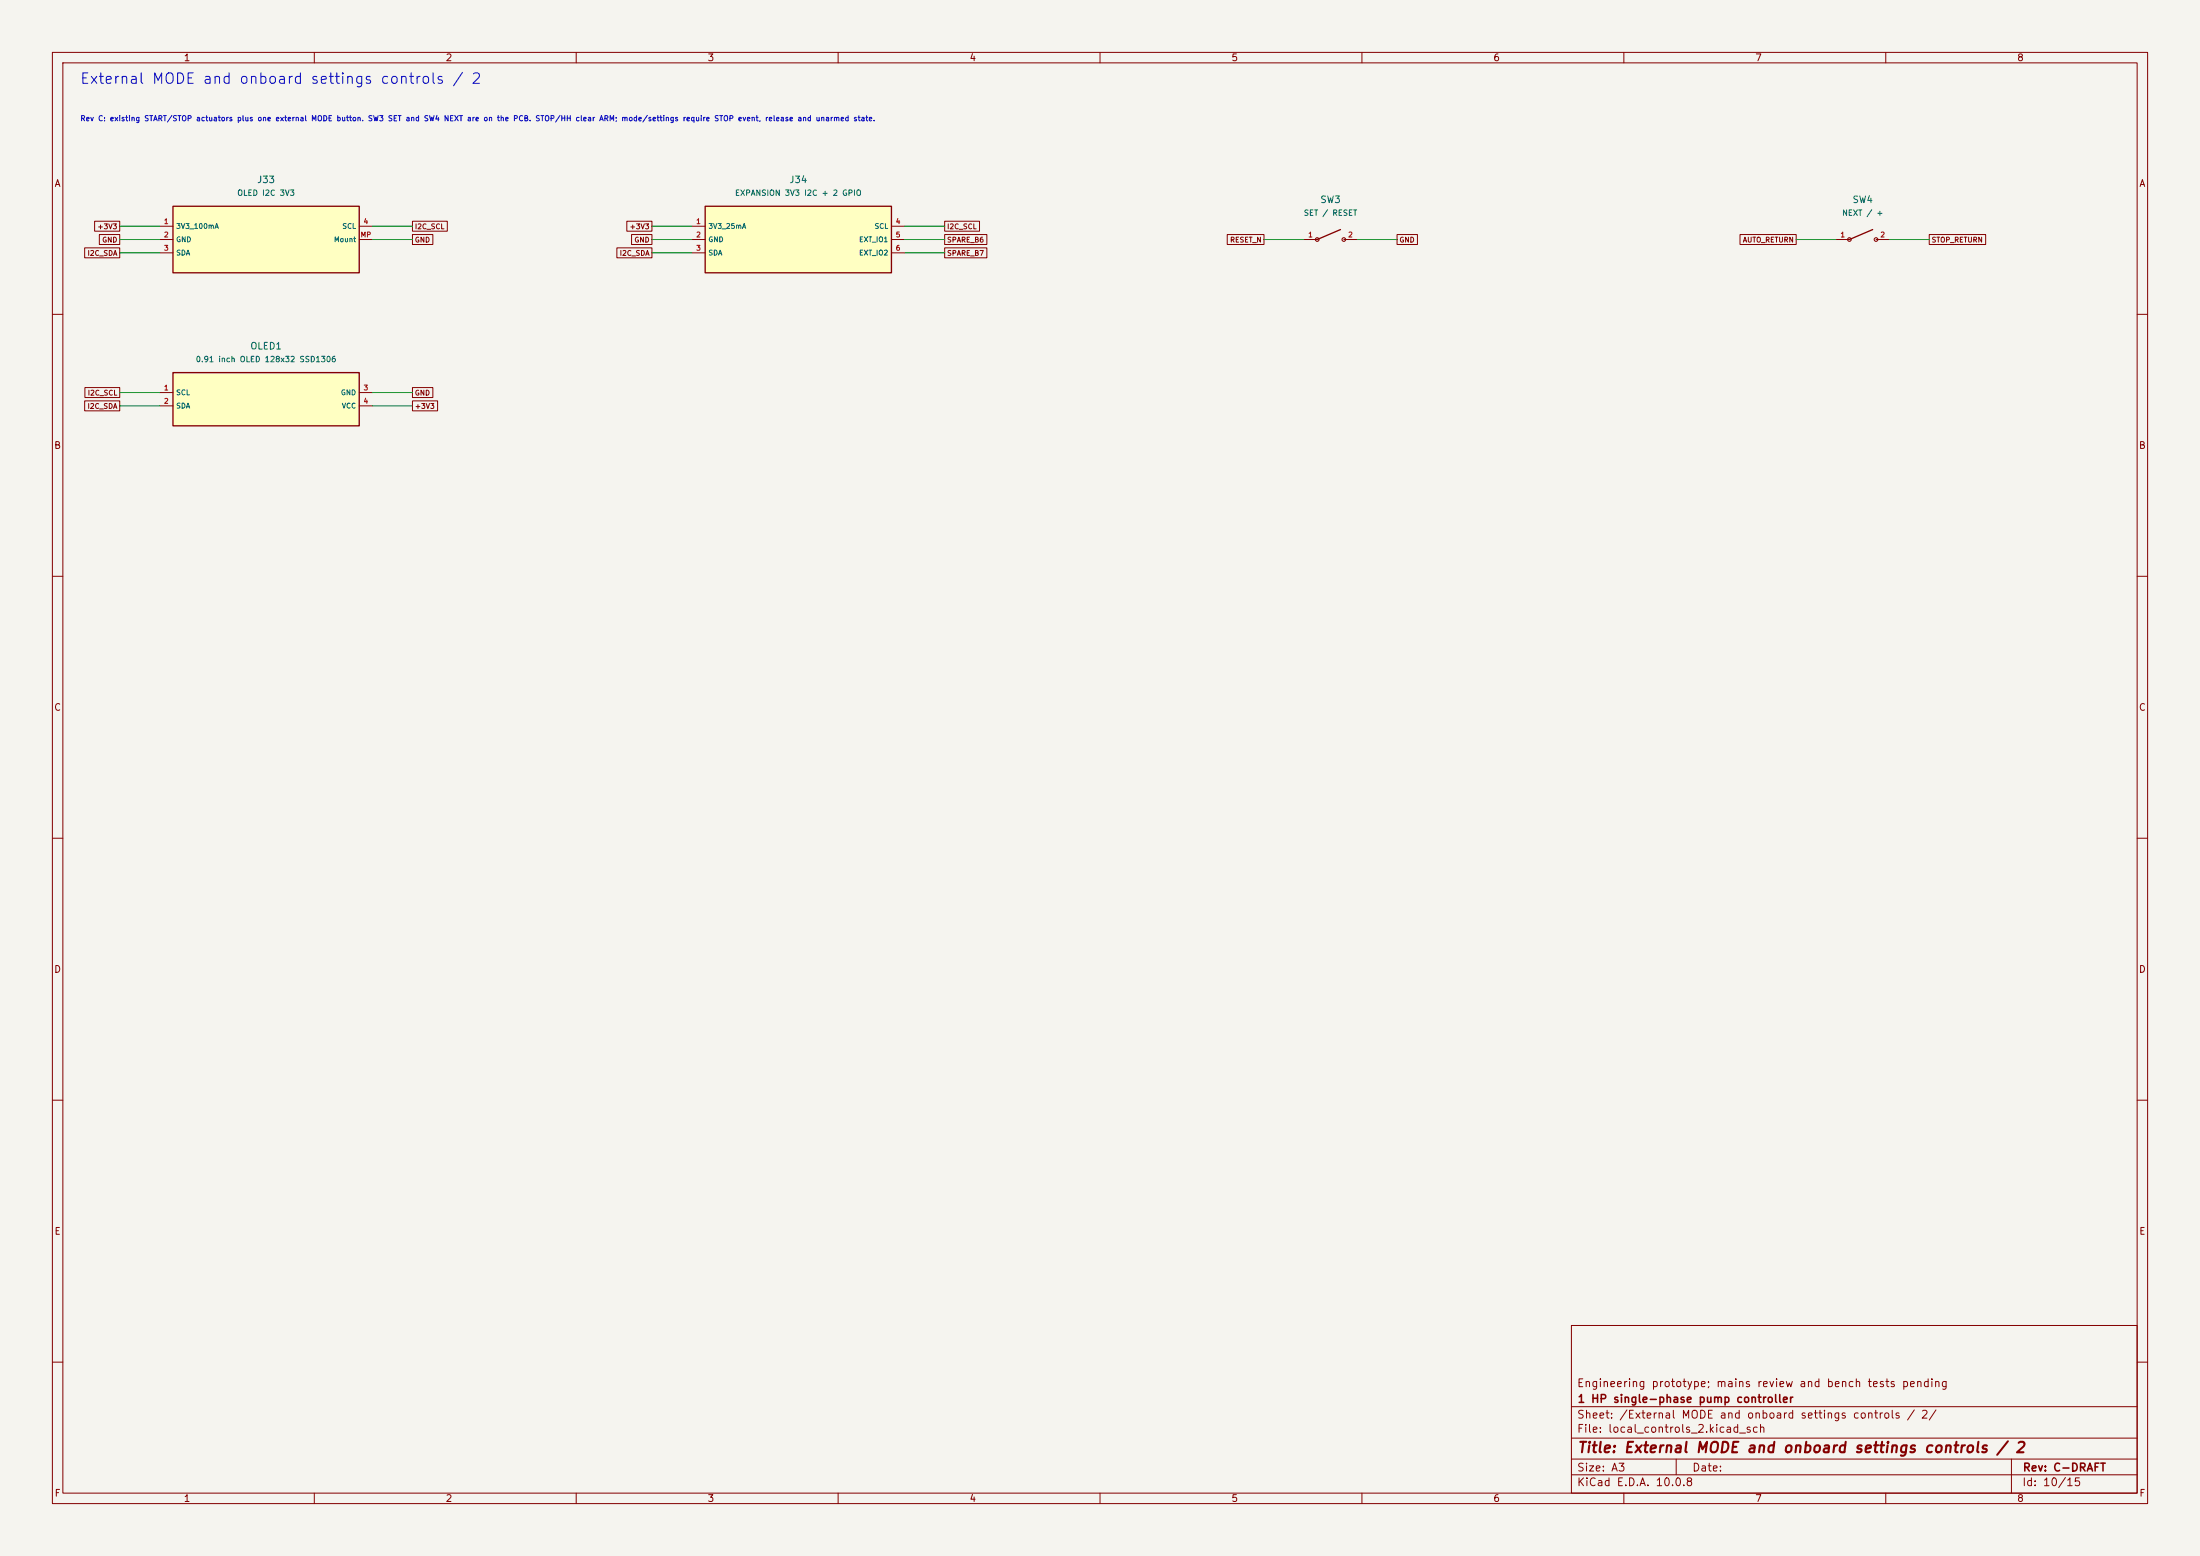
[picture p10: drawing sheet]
(kicad_sch (version 20250114) (generator "eeschema") (generator_version "9.0")
(paper "A3")
(title_block (title "External MODE and onboard settings controls / 2") (rev "C-DRAFT") (company "1 HP single-phase pump controller") (comment 1 "Engineering prototype; mains review and bench tests pending"))
(lib_symbols
(symbol "Pump:J33"
(pin_names (offset 0.508))
(exclude_from_sim no)
(in_bom yes)
(on_board yes)
(property "Reference" "J33" (at 0 11.43 0) (effects (font (size 1 1))))
(property "Value" "OLED I2C 3V3" (at 0 8.89 0) (effects (font (size 1 1))))
(property "Footprint" "Connector_JST:JST_GH_BM04B-GHS-TBT_1x04-1MP_P1.25mm_Vertical" (at 0 0 0) (effects (font (size 1 1)) (hide yes)))
(property "Datasheet" "https://www.jst-mfg.com/product/index.php?lang=2&series=105" (at 0 0 0) (effects (font (size 1 1)) (hide yes)))
(property "Description" "OLED harness: GH1.25mm board end to display PH2.0mm; map signal labels, not blind cable order;3.3V only,100mA engineering allowance" (at 0 0 0) (effects (font (size 1 1)) (hide yes)))
(symbol "J33_0_1" (rectangle (start -17.78 6.35) (end 17.78 -6.35) (stroke (width 0.254) (type default)) (fill (type background))))
(symbol "J33_1_1" (pin passive line (at -20.32 2.54 0) (length 2.54) (name "3V3_100mA" (effects (font (size 0.95 0.95)))) (number "1" (effects (font (size 0.95 0.95))))) (pin passive line (at -20.32 0 0) (length 2.54) (name "GND" (effects (font (size 0.95 0.95)))) (number "2" (effects (font (size 0.95 0.95))))) (pin passive line (at -20.32 -2.54 0) (length 2.54) (name "SDA" (effects (font (size 0.95 0.95)))) (number "3" (effects (font (size 0.95 0.95))))) (pin passive line (at 20.32 2.54 180) (length 2.54) (name "SCL" (effects (font (size 0.95 0.95)))) (number "4" (effects (font (size 0.95 0.95))))) (pin passive line (at 20.32 0 180) (length 2.54) (name "Mount" (effects (font (size 0.95 0.95)))) (number "MP" (effects (font (size 0.95 0.95)))))))
(symbol "Pump:J34"
(pin_names (offset 0.508))
(exclude_from_sim no)
(in_bom yes)
(on_board yes)
(property "Reference" "J34" (at 0 11.43 0) (effects (font (size 1 1))))
(property "Value" "EXPANSION 3V3 I2C + 2 GPIO" (at 0 8.89 0) (effects (font (size 1 1))))
(property "Footprint" "Connector_PinHeader_1.27mm:PinHeader_2x03_P1.27mm_Vertical_SMD" (at 0 0 0) (effects (font (size 1 1)) (hide yes)))
(property "Datasheet" "" (at 0 0 0) (effects (font (size 1 1)) (hide yes)))
(property "Description" "Internal short-cable expansion only;3.3V logic,25mA maximum allocated;not hot-pluggable;MCP GPIO defaults input with100k pulldown;reserve I2C0x20 and0x48" (at 0 0 0) (effects (font (size 1 1)) (hide yes)))
(symbol "J34_0_1" (rectangle (start -17.78 6.35) (end 17.78 -6.35) (stroke (width 0.254) (type default)) (fill (type background))))
(symbol "J34_1_1" (pin passive line (at -20.32 2.54 0) (length 2.54) (name "3V3_25mA" (effects (font (size 0.95 0.95)))) (number "1" (effects (font (size 0.95 0.95))))) (pin passive line (at -20.32 0 0) (length 2.54) (name "GND" (effects (font (size 0.95 0.95)))) (number "2" (effects (font (size 0.95 0.95))))) (pin passive line (at -20.32 -2.54 0) (length 2.54) (name "SDA" (effects (font (size 0.95 0.95)))) (number "3" (effects (font (size 0.95 0.95))))) (pin passive line (at 20.32 2.54 180) (length 2.54) (name "SCL" (effects (font (size 0.95 0.95)))) (number "4" (effects (font (size 0.95 0.95))))) (pin passive line (at 20.32 0 180) (length 2.54) (name "EXT_IO1" (effects (font (size 0.95 0.95)))) (number "5" (effects (font (size 0.95 0.95))))) (pin passive line (at 20.32 -2.54 180) (length 2.54) (name "EXT_IO2" (effects (font (size 0.95 0.95)))) (number "6" (effects (font (size 0.95 0.95)))))))
(symbol "Pump:SW3"
(pin_names (offset 0.508))
(exclude_from_sim no)
(in_bom yes)
(on_board yes)
(property "Reference" "SW3" (at 0 7.62 0) (effects (font (size 1 1))))
(property "Value" "SET / RESET" (at 0 5.08 0) (effects (font (size 1 1))))
(property "Footprint" "Button_Switch_SMD:SW_SPST_B3U-1000P" (at 0 0 0) (effects (font (size 1 1)) (hide yes)))
(property "Datasheet" "https://omronfs.omron.com/en_US/ecb/products/pdf/en-b3u.pdf" (at 0 0 0) (effects (font (size 1 1)) (hide yes)))
(property "Description" "Onboard top-actuated SPST-NO;3x2.5x1.6mm;1.5N;5ms max bounce;minimum applicable load reference10uA at1V. Approx300uA at3.3V here. Short select/save or fault acknowledge; long enter/back. Contact reliability and insulated access require prototype validation." (at 0 0 0) (effects (font (size 1 1)) (hide yes)))
(symbol "SW3_0_1" (polyline (pts (xy -2.54 0) (xy 1.9 1.9)) (stroke (width 0.254) (type default)) (fill (type none))) (circle (center -2.54 0) (radius 0.35) (stroke (width 0.2) (type default)) (fill (type none))) (circle (center 2.54 0) (radius 0.35) (stroke (width 0.2) (type default)) (fill (type none))))
(symbol "SW3_1_1" (pin passive line (at -5.08 0 0) (length 2.54) (name "~" (effects (font (size 0.95 0.95)))) (number "1" (effects (font (size 0.95 0.95))))) (pin passive line (at 5.08 0 180) (length 2.54) (name "~" (effects (font (size 0.95 0.95)))) (number "2" (effects (font (size 0.95 0.95)))))))
(symbol "Pump:SW4"
(pin_names (offset 0.508))
(exclude_from_sim no)
(in_bom yes)
(on_board yes)
(property "Reference" "SW4" (at 0 7.62 0) (effects (font (size 1 1))))
(property "Value" "NEXT / +" (at 0 5.08 0) (effects (font (size 1 1))))
(property "Footprint" "Button_Switch_SMD:SW_SPST_B3U-1000P" (at 0 0 0) (effects (font (size 1 1)) (hide yes)))
(property "Datasheet" "https://omronfs.omron.com/en_US/ecb/products/pdf/en-b3u.pdf" (at 0 0 0) (effects (font (size 1 1)) (hide yes)))
(property "Description" "Onboard top-actuated SPST-NO;minimum applicable load reference10uA at1V;approx91uA at5V here. Active-high through existing divider. Short next/increment; long decrement. STOP must be released after clearing ARM before NEXT can operate." (at 0 0 0) (effects (font (size 1 1)) (hide yes)))
(symbol "SW4_0_1" (polyline (pts (xy -2.54 0) (xy 1.9 1.9)) (stroke (width 0.254) (type default)) (fill (type none))) (circle (center -2.54 0) (radius 0.35) (stroke (width 0.2) (type default)) (fill (type none))) (circle (center 2.54 0) (radius 0.35) (stroke (width 0.2) (type default)) (fill (type none))))
(symbol "SW4_1_1" (pin passive line (at -5.08 0 0) (length 2.54) (name "~" (effects (font (size 0.95 0.95)))) (number "1" (effects (font (size 0.95 0.95))))) (pin passive line (at 5.08 0 180) (length 2.54) (name "~" (effects (font (size 0.95 0.95)))) (number "2" (effects (font (size 0.95 0.95)))))))
(symbol "Pump:OLED1"
(pin_names (offset 0.508))
(exclude_from_sim no)
(in_bom yes)
(on_board yes)
(property "Reference" "OLED1" (at 0 10.16 0) (effects (font (size 1 1))))
(property "Value" "0.91 inch OLED 128x32 SSD1306" (at 0 7.62 0) (effects (font (size 1 1))))
(property "Footprint" "" (at 0 0 0) (effects (font (size 1 1)) (hide yes)))
(property "Datasheet" "https://www.waveshare.com/0.91inch-oled-module.htm" (at 0 0 0) (effects (font (size 1 1)) (hide yes)))
(property "Description" "External36x12.5mm PCB;3.3V supply;PH2.0 4pin;modulePH2.0 numericpins1SCL2SDA3GND4VCC;J33->OLED mapping1->4,2->3,3->2,4->1;0x3C default;100mA reserved,not datasheet maximum" (at 0 0 0) (effects (font (size 1 1)) (hide yes)))
(symbol "OLED1_0_1" (rectangle (start -17.78 5.08) (end 17.78 -5.08) (stroke (width 0.254) (type default)) (fill (type background))))
(symbol "OLED1_1_1" (pin input line (at -20.32 1.27 0) (length 2.54) (name "SCL" (effects (font (size 0.95 0.95)))) (number "1" (effects (font (size 0.95 0.95))))) (pin bidirectional line (at -20.32 -1.27 0) (length 2.54) (name "SDA" (effects (font (size 0.95 0.95)))) (number "2" (effects (font (size 0.95 0.95))))) (pin power_in line (at 20.32 1.27 180) (length 2.54) (name "GND" (effects (font (size 0.95 0.95)))) (number "3" (effects (font (size 0.95 0.95))))) (pin power_in line (at 20.32 -1.27 180) (length 2.54) (name "VCC" (effects (font (size 0.95 0.95)))) (number "4" (effects (font (size 0.95 0.95))))))))
(text "External MODE and onboard settings controls / 2" (at 15.24 15.24 0) (effects (font (size 2 2)) (justify left)))
(text "Rev C: existing START/STOP actuators plus one external MODE button. SW3 SET and SW4 NEXT are on the PCB. STOP/HH clear ARM; mode/settings require STOP event, release and unarmed state." (at 15.24 22.86 0) (effects (font (size 1 1)) (justify left)))
(symbol (lib_id "Pump:J33") (at 50.8 45.72 0) (unit 1)
(exclude_from_sim no) (in_bom yes) (on_board yes) (dnp no)
(property "Reference" "J33" (at 50.8 34.29 0) (effects (font (size 1.27 1.27))))
(property "Value" "OLED I2C 3V3" (at 50.8 36.83 0) (effects (font (size 1.05 1.05))))
(property "Footprint" "Connector_JST:JST_GH_BM04B-GHS-TBT_1x04-1MP_P1.25mm_Vertical" (at 50.8 45.72 0) (effects (font (size 1 1)) (hide yes)))
(property "Datasheet" "https://www.jst-mfg.com/product/index.php?lang=2&series=105" (at 50.8 45.72 0) (effects (font (size 1 1)) (hide yes)))
(property "MPN" "BM04B-GHS-TBT(LF)(SN)" (at 50.8 45.72 0) (effects (font (size 1 1)) (hide yes)))
(property "Description" "OLED harness: GH1.25mm board end to display PH2.0mm; map signal labels, not blind cable order;3.3V only,100mA engineering allowance" (at 50.8 45.72 0) (effects (font (size 1 1)) (hide yes)))
(pin "1")
(pin "2")
(pin "3")
(pin "4")
(pin "MP"))
(wire (pts (xy 30.48 43.18) (xy 22.86 43.18)) (stroke (width 0.1524) (type default)))
(global_label "+3V3" (shape passive) (at 22.86 43.18 0) (effects (font (size 0.95 0.95)) (justify right)) (property "Intersheetrefs" "${INTERSHEET_REFS}" (at 22.86 43.18 0) (effects (font (size 1 1)) (hide yes))))
(wire (pts (xy 30.48 45.72) (xy 22.86 45.72)) (stroke (width 0.1524) (type default)))
(global_label "GND" (shape passive) (at 22.86 45.72 0) (effects (font (size 0.95 0.95)) (justify right)) (property "Intersheetrefs" "${INTERSHEET_REFS}" (at 22.86 45.72 0) (effects (font (size 1 1)) (hide yes))))
(wire (pts (xy 30.48 48.26) (xy 22.86 48.26)) (stroke (width 0.1524) (type default)))
(global_label "I2C_SDA" (shape passive) (at 22.86 48.26 0) (effects (font (size 0.95 0.95)) (justify right)) (property "Intersheetrefs" "${INTERSHEET_REFS}" (at 22.86 48.26 0) (effects (font (size 1 1)) (hide yes))))
(wire (pts (xy 71.12 43.18) (xy 78.74 43.18)) (stroke (width 0.1524) (type default)))
(global_label "I2C_SCL" (shape passive) (at 78.74 43.18 180) (effects (font (size 0.95 0.95)) (justify left)) (property "Intersheetrefs" "${INTERSHEET_REFS}" (at 78.74 43.18 0) (effects (font (size 1 1)) (hide yes))))
(wire (pts (xy 71.12 45.72) (xy 78.74 45.72)) (stroke (width 0.1524) (type default)))
(global_label "GND" (shape passive) (at 78.74 45.72 180) (effects (font (size 0.95 0.95)) (justify left)) (property "Intersheetrefs" "${INTERSHEET_REFS}" (at 78.74 45.72 0) (effects (font (size 1 1)) (hide yes))))
(symbol (lib_id "Pump:J34") (at 152.4 45.72 0) (unit 1)
(exclude_from_sim no) (in_bom yes) (on_board yes) (dnp no)
(property "Reference" "J34" (at 152.4 34.29 0) (effects (font (size 1.27 1.27))))
(property "Value" "EXPANSION 3V3 I2C + 2 GPIO" (at 152.4 36.83 0) (effects (font (size 1.05 1.05))))
(property "Footprint" "Connector_PinHeader_1.27mm:PinHeader_2x03_P1.27mm_Vertical_SMD" (at 152.4 45.72 0) (effects (font (size 1 1)) (hide yes)))
(property "Datasheet" "" (at 152.4 45.72 0) (effects (font (size 1 1)) (hide yes)))
(property "MPN" "SPEC: 2x3 1.27mm vertical SMD header; match KiCad land pattern" (at 152.4 45.72 0) (effects (font (size 1 1)) (hide yes)))
(property "Description" "Internal short-cable expansion only;3.3V logic,25mA maximum allocated;not hot-pluggable;MCP GPIO defaults input with100k pulldown;reserve I2C0x20 and0x48" (at 152.4 45.72 0) (effects (font (size 1 1)) (hide yes)))
(pin "1")
(pin "2")
(pin "3")
(pin "4")
(pin "5")
(pin "6"))
(wire (pts (xy 132.08 43.18) (xy 124.46 43.18)) (stroke (width 0.1524) (type default)))
(global_label "+3V3" (shape passive) (at 124.46 43.18 0) (effects (font (size 0.95 0.95)) (justify right)) (property "Intersheetrefs" "${INTERSHEET_REFS}" (at 124.46 43.18 0) (effects (font (size 1 1)) (hide yes))))
(wire (pts (xy 132.08 45.72) (xy 124.46 45.72)) (stroke (width 0.1524) (type default)))
(global_label "GND" (shape passive) (at 124.46 45.72 0) (effects (font (size 0.95 0.95)) (justify right)) (property "Intersheetrefs" "${INTERSHEET_REFS}" (at 124.46 45.72 0) (effects (font (size 1 1)) (hide yes))))
(wire (pts (xy 132.08 48.26) (xy 124.46 48.26)) (stroke (width 0.1524) (type default)))
(global_label "I2C_SDA" (shape passive) (at 124.46 48.26 0) (effects (font (size 0.95 0.95)) (justify right)) (property "Intersheetrefs" "${INTERSHEET_REFS}" (at 124.46 48.26 0) (effects (font (size 1 1)) (hide yes))))
(wire (pts (xy 172.72 43.18) (xy 180.34 43.18)) (stroke (width 0.1524) (type default)))
(global_label "I2C_SCL" (shape passive) (at 180.34 43.18 180) (effects (font (size 0.95 0.95)) (justify left)) (property "Intersheetrefs" "${INTERSHEET_REFS}" (at 180.34 43.18 0) (effects (font (size 1 1)) (hide yes))))
(wire (pts (xy 172.72 45.72) (xy 180.34 45.72)) (stroke (width 0.1524) (type default)))
(global_label "SPARE_B6" (shape passive) (at 180.34 45.72 180) (effects (font (size 0.95 0.95)) (justify left)) (property "Intersheetrefs" "${INTERSHEET_REFS}" (at 180.34 45.72 0) (effects (font (size 1 1)) (hide yes))))
(wire (pts (xy 172.72 48.26) (xy 180.34 48.26)) (stroke (width 0.1524) (type default)))
(global_label "SPARE_B7" (shape passive) (at 180.34 48.26 180) (effects (font (size 0.95 0.95)) (justify left)) (property "Intersheetrefs" "${INTERSHEET_REFS}" (at 180.34 48.26 0) (effects (font (size 1 1)) (hide yes))))
(symbol (lib_id "Pump:SW3") (at 254 45.72 0) (unit 1)
(exclude_from_sim no) (in_bom yes) (on_board yes) (dnp no)
(property "Reference" "SW3" (at 254 38.1 0) (effects (font (size 1.27 1.27))))
(property "Value" "SET / RESET" (at 254 40.64 0) (effects (font (size 1.05 1.05))))
(property "Footprint" "Button_Switch_SMD:SW_SPST_B3U-1000P" (at 254 45.72 0) (effects (font (size 1 1)) (hide yes)))
(property "Datasheet" "https://omronfs.omron.com/en_US/ecb/products/pdf/en-b3u.pdf" (at 254 45.72 0) (effects (font (size 1 1)) (hide yes)))
(property "MPN" "B3U-1000P" (at 254 45.72 0) (effects (font (size 1 1)) (hide yes)))
(property "Description" "Onboard top-actuated SPST-NO;3x2.5x1.6mm;1.5N;5ms max bounce;minimum applicable load reference10uA at1V. Approx300uA at3.3V here. Short select/save or fault acknowledge; long enter/back. Contact reliability and insulated access require prototype validation." (at 254 45.72 0) (effects (font (size 1 1)) (hide yes)))
(pin "1")
(pin "2"))
(wire (pts (xy 248.92 45.72) (xy 241.3 45.72)) (stroke (width 0.1524) (type default)))
(global_label "RESET_N" (shape passive) (at 241.3 45.72 0) (effects (font (size 0.95 0.95)) (justify right)) (property "Intersheetrefs" "${INTERSHEET_REFS}" (at 241.3 45.72 0) (effects (font (size 1 1)) (hide yes))))
(wire (pts (xy 259.08 45.72) (xy 266.7 45.72)) (stroke (width 0.1524) (type default)))
(global_label "GND" (shape passive) (at 266.7 45.72 180) (effects (font (size 0.95 0.95)) (justify left)) (property "Intersheetrefs" "${INTERSHEET_REFS}" (at 266.7 45.72 0) (effects (font (size 1 1)) (hide yes))))
(symbol (lib_id "Pump:SW4") (at 355.6 45.72 0) (unit 1)
(exclude_from_sim no) (in_bom yes) (on_board yes) (dnp no)
(property "Reference" "SW4" (at 355.6 38.1 0) (effects (font (size 1.27 1.27))))
(property "Value" "NEXT / +" (at 355.6 40.64 0) (effects (font (size 1.05 1.05))))
(property "Footprint" "Button_Switch_SMD:SW_SPST_B3U-1000P" (at 355.6 45.72 0) (effects (font (size 1 1)) (hide yes)))
(property "Datasheet" "https://omronfs.omron.com/en_US/ecb/products/pdf/en-b3u.pdf" (at 355.6 45.72 0) (effects (font (size 1 1)) (hide yes)))
(property "MPN" "B3U-1000P" (at 355.6 45.72 0) (effects (font (size 1 1)) (hide yes)))
(property "Description" "Onboard top-actuated SPST-NO;minimum applicable load reference10uA at1V;approx91uA at5V here. Active-high through existing divider. Short next/increment; long decrement. STOP must be released after clearing ARM before NEXT can operate." (at 355.6 45.72 0) (effects (font (size 1 1)) (hide yes)))
(pin "1")
(pin "2"))
(wire (pts (xy 350.52 45.72) (xy 342.9 45.72)) (stroke (width 0.1524) (type default)))
(global_label "AUTO_RETURN" (shape passive) (at 342.9 45.72 0) (effects (font (size 0.95 0.95)) (justify right)) (property "Intersheetrefs" "${INTERSHEET_REFS}" (at 342.9 45.72 0) (effects (font (size 1 1)) (hide yes))))
(wire (pts (xy 360.68 45.72) (xy 368.3 45.72)) (stroke (width 0.1524) (type default)))
(global_label "STOP_RETURN" (shape passive) (at 368.3 45.72 180) (effects (font (size 0.95 0.95)) (justify left)) (property "Intersheetrefs" "${INTERSHEET_REFS}" (at 368.3 45.72 0) (effects (font (size 1 1)) (hide yes))))
(symbol (lib_id "Pump:OLED1") (at 50.8 76.2 0) (unit 1)
(exclude_from_sim no) (in_bom yes) (on_board no) (dnp no)
(property "Reference" "OLED1" (at 50.8 66.04 0) (effects (font (size 1.27 1.27))))
(property "Value" "0.91 inch OLED 128x32 SSD1306" (at 50.8 68.58 0) (effects (font (size 1.05 1.05))))
(property "Footprint" "" (at 50.8 76.2 0) (effects (font (size 1 1)) (hide yes)))
(property "Datasheet" "https://www.waveshare.com/0.91inch-oled-module.htm" (at 50.8 76.2 0) (effects (font (size 1 1)) (hide yes)))
(property "MPN" "Waveshare 14657 / 0.91inch OLED Module" (at 50.8 76.2 0) (effects (font (size 1 1)) (hide yes)))
(property "Description" "External36x12.5mm PCB;3.3V supply;PH2.0 4pin;modulePH2.0 numericpins1SCL2SDA3GND4VCC;J33->OLED mapping1->4,2->3,3->2,4->1;0x3C default;100mA reserved,not datasheet maximum" (at 50.8 76.2 0) (effects (font (size 1 1)) (hide yes)))
(pin "1")
(pin "2")
(pin "3")
(pin "4"))
(wire (pts (xy 30.48 74.93) (xy 22.86 74.93)) (stroke (width 0.1524) (type default)))
(global_label "I2C_SCL" (shape passive) (at 22.86 74.93 0) (effects (font (size 0.95 0.95)) (justify right)) (property "Intersheetrefs" "${INTERSHEET_REFS}" (at 22.86 74.93 0) (effects (font (size 1 1)) (hide yes))))
(wire (pts (xy 30.48 77.47) (xy 22.86 77.47)) (stroke (width 0.1524) (type default)))
(global_label "I2C_SDA" (shape passive) (at 22.86 77.47 0) (effects (font (size 0.95 0.95)) (justify right)) (property "Intersheetrefs" "${INTERSHEET_REFS}" (at 22.86 77.47 0) (effects (font (size 1 1)) (hide yes))))
(wire (pts (xy 71.12 74.93) (xy 78.74 74.93)) (stroke (width 0.1524) (type default)))
(global_label "GND" (shape passive) (at 78.74 74.93 180) (effects (font (size 0.95 0.95)) (justify left)) (property "Intersheetrefs" "${INTERSHEET_REFS}" (at 78.74 74.93 0) (effects (font (size 1 1)) (hide yes))))
(wire (pts (xy 71.12 77.47) (xy 78.74 77.47)) (stroke (width 0.1524) (type default)))
(global_label "+3V3" (shape passive) (at 78.74 77.47 180) (effects (font (size 0.95 0.95)) (justify left)) (property "Intersheetrefs" "${INTERSHEET_REFS}" (at 78.74 77.47 0) (effects (font (size 1 1)) (hide yes)))))
